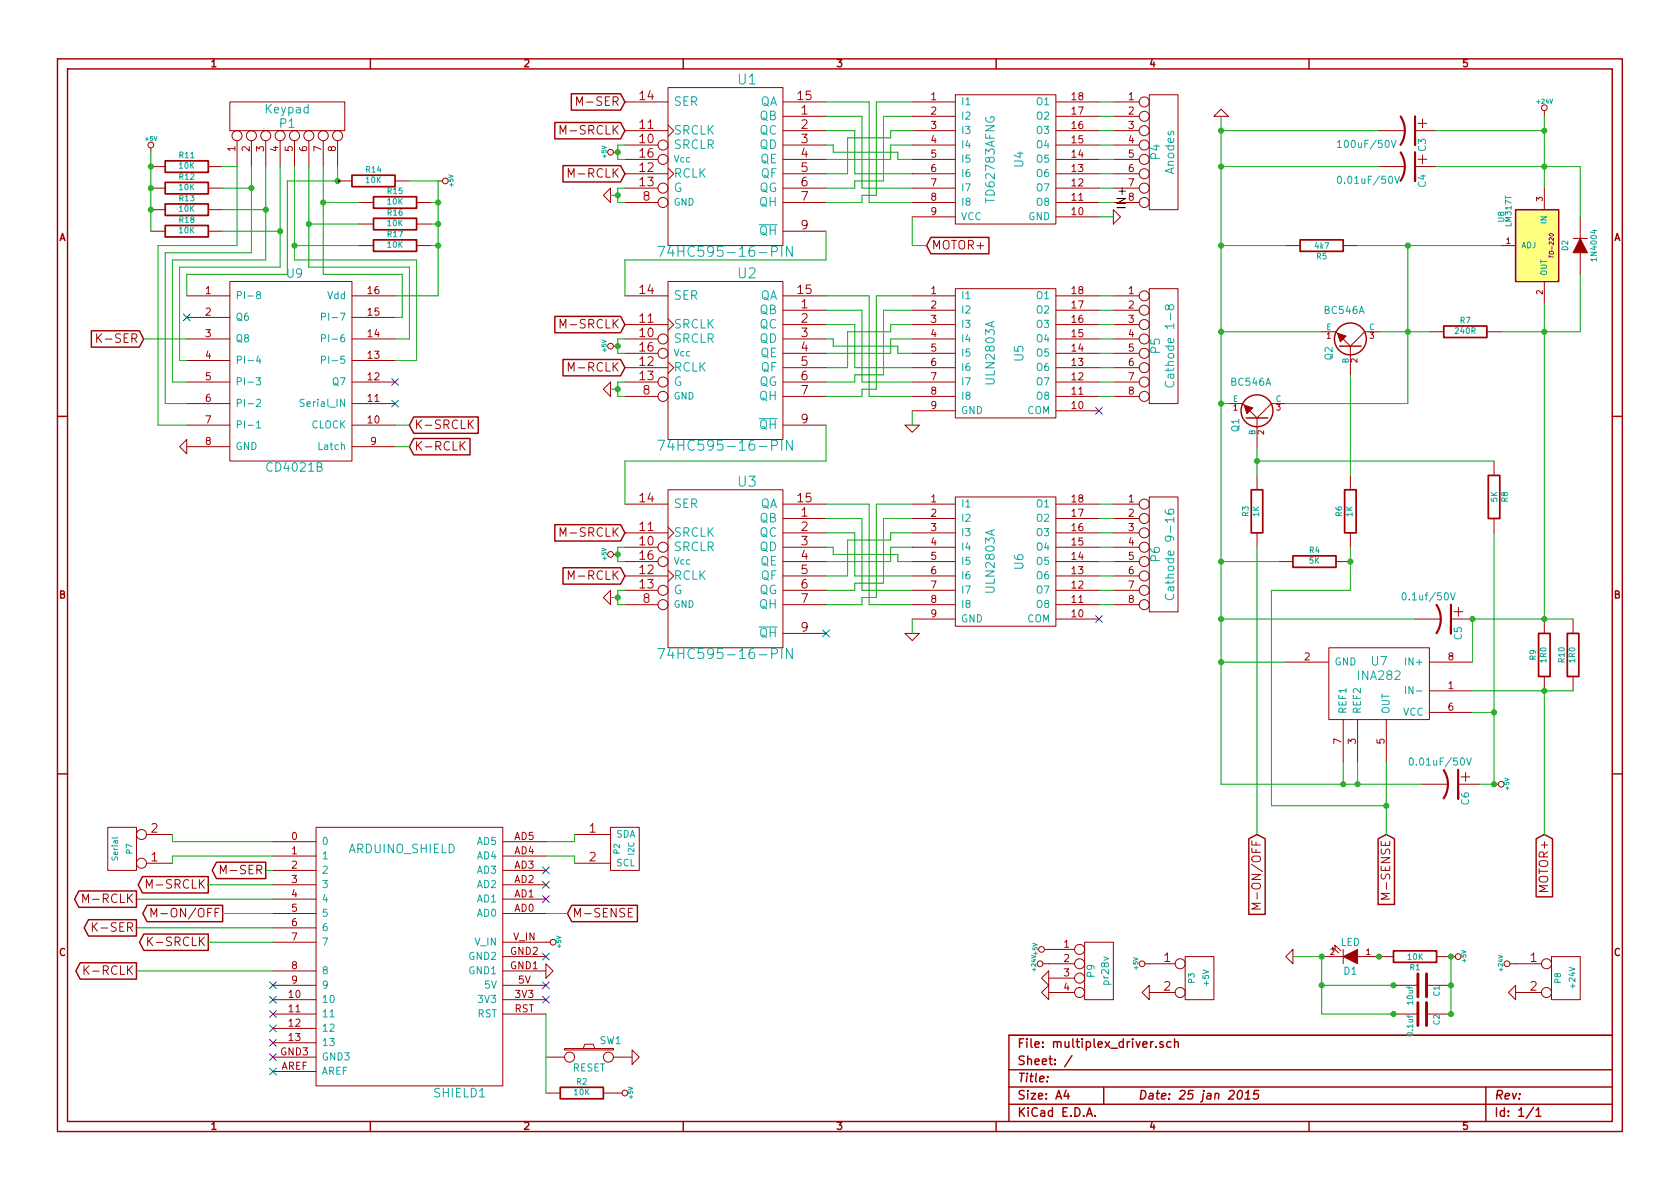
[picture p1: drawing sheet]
EESchema Schematic File Version 2
LIBS:power
LIBS:device
LIBS:transistors
LIBS:conn
LIBS:linear
LIBS:regul
LIBS:74xx
LIBS:cmos4000
LIBS:adc-dac
LIBS:memory
LIBS:xilinx
LIBS:special
LIBS:microcontrollers
LIBS:dsp
LIBS:microchip
LIBS:analog_switches
LIBS:motorola
LIBS:texas
LIBS:intel
LIBS:audio
LIBS:interface
LIBS:digital-audio
LIBS:philips
LIBS:display
LIBS:cypress
LIBS:siliconi
LIBS:opto
LIBS:atmel
LIBS:contrib
LIBS:valves
LIBS:multiplex_driver
LIBS:hd44780_backpack
LIBS:arduino_shieldsNCL
LIBS:shiftin
LIBS:multiplex_driver-cache
EELAYER 27 0
EELAYER END
$Descr A4 11693 8268
encoding utf-8
Sheet 1 1
Title ""
Date "25 jan 2015"
Rev ""
Comp ""
Comment1 ""
Comment2 ""
Comment3 ""
Comment4 ""
$EndDescr
$Comp
L TD62783AFNG U4
U 1 1
P 7000 1100
F 0 "U4" V 7100 1100 60  0000 C CNN
F 1 "TD62783AFNG" V 6900 1100 60  0000 C CNN
F 2 "~" H 7000 1000 60  0000 C CNN
F 3 "~" H 7000 1000 60  0000 C CNN
	1    7000 1100
	1    0    0    -1  
$EndComp
$Comp
L ULN2803A U5
U 1 1
P 7000 2450
F 0 "U5" V 7100 2450 60  0000 C CNN
F 1 "ULN2803A" V 6900 2450 60  0000 C CNN
F 2 "" H 7000 2350 60  0000 C CNN
F 3 "" H 7000 2350 60  0000 C CNN
	1    7000 2450
	1    0    0    -1  
$EndComp
NoConn ~ 7650 2850
$Comp
L GND #PWR14
U 1 1
P 6350 2950
F 0 "#PWR14" H 6350 2950 30  0001 C CNN
F 1 "GND" H 6350 2880 30  0001 C CNN
F 2 "" H 6350 2950 60  0000 C CNN
F 3 "" H 6350 2950 60  0000 C CNN
	1    6350 2950
	1    0    0    -1  
$EndComp
$Comp
L 74HC595-16-PIN U1
U 1 1
P 5050 1150
F 0 "U1" H 5200 1750 70  0000 C CNN
F 1 "74HC595-16-PIN" H 5050 550 70  0000 C CNN
F 2 "~" H 5050 1150 60  0000 C CNN
F 3 "~" H 5050 1150 60  0000 C CNN
	1    5050 1150
	1    0    0    -1  
$EndComp
$Comp
L 74HC595-16-PIN U2
U 1 1
P 5050 2500
F 0 "U2" H 5200 3100 70  0000 C CNN
F 1 "74HC595-16-PIN" H 5050 1900 70  0000 C CNN
F 2 "~" H 5050 2500 60  0000 C CNN
F 3 "~" H 5050 2500 60  0000 C CNN
	1    5050 2500
	1    0    0    -1  
$EndComp
$Comp
L +5V #PWR9
U 1 1
P 4300 1050
F 0 "#PWR9" H 4300 1140 20  0001 C CNN
F 1 "+5V" H 4300 1140 30  0000 C CNN
F 2 "" H 4300 1050 60  0000 C CNN
F 3 "" H 4300 1050 60  0000 C CNN
	1    4300 1050
	0    -1   -1   0   
$EndComp
$Comp
L GND #PWR6
U 1 1
P 4250 1350
F 0 "#PWR6" H 4250 1350 30  0001 C CNN
F 1 "GND" H 4250 1280 30  0001 C CNN
F 2 "" H 4250 1350 60  0000 C CNN
F 3 "" H 4250 1350 60  0000 C CNN
	1    4250 1350
	0    1    1    0   
$EndComp
$Comp
L GND #PWR20
U 1 1
P 7750 1500
F 0 "#PWR20" H 7750 1500 30  0001 C CNN
F 1 "GND" H 7750 1430 30  0001 C CNN
F 2 "" H 7750 1500 60  0000 C CNN
F 3 "" H 7750 1500 60  0000 C CNN
	1    7750 1500
	0    -1   -1   0   
$EndComp
$Comp
L GND #PWR13
U 1 1
P 4400 7350
F 0 "#PWR13" H 4400 7350 30  0001 C CNN
F 1 "GND" H 4400 7280 30  0001 C CNN
F 2 "" H 4400 7350 60  0000 C CNN
F 3 "" H 4400 7350 60  0000 C CNN
	1    4400 7350
	0    -1   -1   0   
$EndComp
$Comp
L +5V #PWR12
U 1 1
P 4300 7600
F 0 "#PWR12" H 4300 7690 20  0001 C CNN
F 1 "+5V" H 4300 7690 30  0000 C CNN
F 2 "" H 4300 7600 60  0000 C CNN
F 3 "" H 4300 7600 60  0000 C CNN
	1    4300 7600
	0    1    1    0   
$EndComp
$Comp
L R R2
U 1 1
P 4050 7600
F 0 "R2" V 4130 7600 40  0000 C CNN
F 1 "10K" V 4057 7601 40  0000 C CNN
F 2 "~" V 3980 7600 30  0000 C CNN
F 3 "~" H 4050 7600 30  0000 C CNN
	1    4050 7600
	0    -1   -1   0   
$EndComp
$Comp
L SW_PUSH SW1
U 1 1
P 4100 7350
F 0 "SW1" H 4250 7460 50  0000 C CNN
F 1 "RESET" H 4100 7270 50  0000 C CNN
F 2 "~" H 4100 7350 60  0000 C CNN
F 3 "~" H 4100 7350 60  0000 C CNN
	1    4100 7350
	1    0    0    -1  
$EndComp
$Comp
L C C1
U 1 1
P 9900 6850
F 0 "C1" H 9900 6950 40  0000 L CNN
F 1 "10uf" H 9906 6765 40  0000 L CNN
F 2 "~" H 9938 6700 30  0000 C CNN
F 3 "~" H 9900 6850 60  0000 C CNN
	1    9900 6850
	0    1    1    0   
$EndComp
$Comp
L C C2
U 1 1
P 9900 7050
F 0 "C2" H 9900 7150 40  0000 L CNN
F 1 "0.1uf" H 9906 6965 40  0000 L CNN
F 2 "~" H 9938 6900 30  0000 C CNN
F 3 "~" H 9900 7050 60  0000 C CNN
	1    9900 7050
	0    1    1    0   
$EndComp
$Comp
L R R1
U 1 1
P 9850 6650
F 0 "R1" V 9930 6650 40  0000 C CNN
F 1 "10K" V 9857 6651 40  0000 C CNN
F 2 "~" V 9780 6650 30  0000 C CNN
F 3 "~" H 9850 6650 30  0000 C CNN
	1    9850 6650
	0    1    1    0   
$EndComp
$Comp
L LED D1
U 1 1
P 9400 6650
F 0 "D1" H 9400 6750 50  0000 C CNN
F 1 "LED" H 9400 6550 50  0000 C CNN
F 2 "~" H 9400 6650 60  0000 C CNN
F 3 "~" H 9400 6650 60  0000 C CNN
	1    9400 6650
	-1   0    0    1   
$EndComp
$Comp
L +5V #PWR25
U 1 1
P 10100 6650
F 0 "#PWR25" H 10100 6740 20  0001 C CNN
F 1 "+5V" H 10100 6740 30  0000 C CNN
F 2 "" H 10100 6650 60  0000 C CNN
F 3 "" H 10100 6650 60  0000 C CNN
	1    10100 6650
	0    1    1    0   
$EndComp
$Comp
L GND #PWR24
U 1 1
P 9000 6650
F 0 "#PWR24" H 9000 6650 30  0001 C CNN
F 1 "GND" H 9000 6580 30  0001 C CNN
F 2 "" H 9000 6650 60  0000 C CNN
F 3 "" H 9000 6650 60  0000 C CNN
	1    9000 6650
	0    1    1    0   
$EndComp
$Comp
L I2C P2
U 1 1
P 4350 5900
F 0 "P2" V 4300 5900 40  0000 C CNN
F 1 "I2C" V 4400 5900 40  0000 C CNN
F 2 "~" H 4350 5900 60  0000 C CNN
F 3 "~" H 4350 5900 60  0000 C CNN
	1    4350 5900
	1    0    0    -1  
$EndComp
$Comp
L 74HC595-16-PIN U3
U 1 1
P 5050 3950
F 0 "U3" H 5200 4550 70  0000 C CNN
F 1 "74HC595-16-PIN" H 5050 3350 70  0000 C CNN
F 2 "~" H 5050 3950 60  0000 C CNN
F 3 "~" H 5050 3950 60  0000 C CNN
	1    5050 3950
	1    0    0    -1  
$EndComp
NoConn ~ 5750 4400
$Comp
L ULN2803A U6
U 1 1
P 7000 3900
F 0 "U6" V 7100 3900 60  0000 C CNN
F 1 "ULN2803A" V 6900 3900 60  0000 C CNN
F 2 "" H 7000 3800 60  0000 C CNN
F 3 "" H 7000 3800 60  0000 C CNN
	1    7000 3900
	1    0    0    -1  
$EndComp
NoConn ~ 7650 4300
$Comp
L GND #PWR15
U 1 1
P 6350 4400
F 0 "#PWR15" H 6350 4400 30  0001 C CNN
F 1 "GND" H 6350 4330 30  0001 C CNN
F 2 "" H 6350 4400 60  0000 C CNN
F 3 "" H 6350 4400 60  0000 C CNN
	1    6350 4400
	1    0    0    -1  
$EndComp
$Comp
L LM317T U8
U 1 1
P 10700 1700
F 0 "U8" H 10500 1450 40  0000 C CNN
F 1 "LM317T" H 10350 1500 40  0000 L CNN
F 2 "TO-220" H 10700 1800 30  0000 C CIN
F 3 "~" H 10700 1700 60  0000 C CNN
	1    10700 1700
	0    1    1    0   
$EndComp
$Comp
L DIODE D2
U 1 1
P 11000 1700
F 0 "D2" H 11000 1800 40  0000 C CNN
F 1 "1N4004" H 11000 1600 40  0000 C CNN
F 2 "~" H 11000 1700 60  0000 C CNN
F 3 "~" H 11000 1700 60  0000 C CNN
	1    11000 1700
	0    -1   -1   0   
$EndComp
$Comp
L CP1 C3
U 1 1
P 9800 900
F 0 "C3" H 9850 1000 50  0000 L CNN
F 1 "100uF/50V" V 9900 400 50  0000 L CNN
F 2 "~" H 9800 900 60  0000 C CNN
F 3 "~" H 9800 900 60  0000 C CNN
	1    9800 900 
	0    1    1    0   
$EndComp
$Comp
L CP1 C4
U 1 1
P 9800 1150
F 0 "C4" H 9850 1250 50  0000 L CNN
F 1 "0.01uF/50V" V 9900 650 50  0000 L CNN
F 2 "~" H 9800 1150 60  0000 C CNN
F 3 "~" H 9800 1150 60  0000 C CNN
	1    9800 1150
	0    1    1    0   
$EndComp
$Comp
L R R5
U 1 1
P 9200 1700
F 0 "R5" V 9280 1700 40  0000 C CNN
F 1 "4k7" V 9207 1701 40  0000 C CNN
F 2 "~" V 9130 1700 30  0000 C CNN
F 3 "~" H 9200 1700 30  0000 C CNN
	1    9200 1700
	0    1    1    0   
$EndComp
$Comp
L R R10
U 1 1
P 10950 4550
F 0 "R10" V 11030 4550 40  0000 C CNN
F 1 "1R0" V 10957 4551 40  0000 C CNN
F 2 "~" V 10880 4550 30  0000 C CNN
F 3 "~" H 10950 4550 30  0000 C CNN
	1    10950 4550
	-1   0    0    1   
$EndComp
$Comp
L R R9
U 1 1
P 10750 4550
F 0 "R9" V 10830 4550 40  0000 C CNN
F 1 "1R0" V 10757 4551 40  0000 C CNN
F 2 "~" V 10680 4550 30  0000 C CNN
F 3 "~" H 10750 4550 30  0000 C CNN
	1    10750 4550
	-1   0    0    1   
$EndComp
Text Label 7850 1450 1    60   ~ 0
IN+
$Comp
L R R7
U 1 1
P 10200 2300
F 0 "R7" V 10280 2300 40  0000 C CNN
F 1 "240R" V 10207 2301 40  0000 C CNN
F 2 "~" V 10130 2300 30  0000 C CNN
F 3 "~" H 10200 2300 30  0000 C CNN
	1    10200 2300
	0    -1   -1   0   
$EndComp
$Comp
L CP1 C5
U 1 1
P 10050 4300
F 0 "C5" H 10100 4400 50  0000 L CNN
F 1 "0.1uf/50V" V 9900 4000 50  0000 L CNN
F 2 "~" H 10050 4300 60  0000 C CNN
F 3 "~" H 10050 4300 60  0000 C CNN
	1    10050 4300
	0    1    1    0   
$EndComp
$Comp
L INA282 U7
U 1 1
P 9600 4750
F 0 "U7" V 9450 4750 60  0000 C CNN
F 1 "INA282" V 9550 4750 60  0000 C CNN
F 2 "" H 9600 4750 60  0000 C CNN
F 3 "" H 9600 4750 60  0000 C CNN
	1    9600 4750
	0    1    1    0   
$EndComp
$Comp
L CP1 C6
U 1 1
P 10100 5450
F 0 "C6" H 10150 5550 50  0000 L CNN
F 1 "0.01uF/50V" V 9950 5150 50  0000 L CNN
F 2 "~" H 10100 5450 60  0000 C CNN
F 3 "~" H 10100 5450 60  0000 C CNN
	1    10100 5450
	0    1    1    0   
$EndComp
$Comp
L NPN Q2
U 1 1
P 9400 2400
F 0 "Q2" H 9400 2250 50  0000 R CNN
F 1 "BC546A" V 9650 2500 50  0000 R CNN
F 2 "~" H 9400 2400 60  0000 C CNN
F 3 "~" H 9400 2400 60  0000 C CNN
	1    9400 2400
	0    1    -1   0   
$EndComp
$Comp
L R R4
U 1 1
P 9150 3900
F 0 "R4" V 9230 3900 40  0000 C CNN
F 1 "5K" V 9157 3901 40  0000 C CNN
F 2 "~" V 9080 3900 30  0000 C CNN
F 3 "~" H 9150 3900 30  0000 C CNN
	1    9150 3900
	0    -1   -1   0   
$EndComp
$Comp
L R R6
U 1 1
P 9400 3550
F 0 "R6" V 9480 3550 40  0000 C CNN
F 1 "1K" V 9407 3551 40  0000 C CNN
F 2 "~" V 9330 3550 30  0000 C CNN
F 3 "~" H 9400 3550 30  0000 C CNN
	1    9400 3550
	-1   0    0    1   
$EndComp
$Comp
L +24V #PWR29
U 1 1
P 10750 800
F 0 "#PWR29" H 10750 750 20  0001 C CNN
F 1 "+24V" H 10750 900 30  0000 C CNN
F 2 "" H 10750 800 60  0000 C CNN
F 3 "" H 10750 800 60  0000 C CNN
	1    10750 800 
	1    0    0    -1  
$EndComp
$Comp
L GND #PWR23
U 1 1
P 8500 800
F 0 "#PWR23" H 8500 800 30  0001 C CNN
F 1 "GND" H 8500 730 30  0001 C CNN
F 2 "" H 8500 800 60  0000 C CNN
F 3 "" H 8500 800 60  0000 C CNN
	1    8500 800 
	-1   0    0    1   
$EndComp
$Comp
L NPN Q1
U 1 1
P 8750 2900
F 0 "Q1" H 8750 2750 50  0000 R CNN
F 1 "BC546A" V 9000 3000 50  0000 R CNN
F 2 "~" H 8750 2900 60  0000 C CNN
F 3 "~" H 8750 2900 60  0000 C CNN
	1    8750 2900
	0    1    -1   0   
$EndComp
$Comp
L R R3
U 1 1
P 8750 3550
F 0 "R3" V 8830 3550 40  0000 C CNN
F 1 "1K" V 8757 3551 40  0000 C CNN
F 2 "~" V 8680 3550 30  0000 C CNN
F 3 "~" H 8750 3550 30  0000 C CNN
	1    8750 3550
	-1   0    0    1   
$EndComp
$Comp
L R R8
U 1 1
P 10400 3450
F 0 "R8" V 10480 3450 40  0000 C CNN
F 1 "5K" V 10407 3451 40  0000 C CNN
F 2 "~" V 10330 3450 30  0000 C CNN
F 3 "~" H 10400 3450 30  0000 C CNN
	1    10400 3450
	1    0    0    -1  
$EndComp
$Comp
L +5V #PWR26
U 1 1
P 10400 5450
F 0 "#PWR26" H 10400 5540 20  0001 C CNN
F 1 "+5V" H 10400 5540 30  0000 C CNN
F 2 "" H 10400 5450 60  0000 C CNN
F 3 "" H 10400 5450 60  0000 C CNN
	1    10400 5450
	0    1    1    0   
$EndComp
Text GLabel 8750 5800 3    60   Input ~ 0
M-ON/OFF
Text GLabel 9650 5800 3    60   Input ~ 0
M-SENSE
Text GLabel 10750 5800 3    60   Input ~ 0
MOTOR+
Text GLabel 6450 1700 2    60   Input ~ 0
MOTOR+
$Comp
L CONN_2 P7
U 1 1
P 850 5900
F 0 "P7" V 800 5900 40  0000 C CNN
F 1 "Serial" V 900 5900 40  0000 C CNN
F 2 "" H 850 5900 60  0000 C CNN
F 3 "" H 850 5900 60  0000 C CNN
	1    850  5900
	-1   0    0    1   
$EndComp
$Comp
L CONN_8 P4
U 1 1
P 8100 1050
F 0 "P4" V 8050 1050 60  0000 C CNN
F 1 "Anodes" V 8150 1050 60  0000 C CNN
F 2 "" H 8100 1050 60  0000 C CNN
F 3 "" H 8100 1050 60  0000 C CNN
	1    8100 1050
	1    0    0    -1  
$EndComp
$Comp
L CONN_8 P5
U 1 1
P 8100 2400
F 0 "P5" V 8050 2400 60  0000 C CNN
F 1 "Cathode 1-8" V 8150 2400 60  0000 C CNN
F 2 "" H 8100 2400 60  0000 C CNN
F 3 "" H 8100 2400 60  0000 C CNN
	1    8100 2400
	1    0    0    -1  
$EndComp
$Comp
L CONN_8 P6
U 1 1
P 8100 3850
F 0 "P6" V 8050 3850 60  0000 C CNN
F 1 "Cathode 9-16" V 8150 3850 60  0000 C CNN
F 2 "" H 8100 3850 60  0000 C CNN
F 3 "" H 8100 3850 60  0000 C CNN
	1    8100 3850
	1    0    0    -1  
$EndComp
$Comp
L ARDUINO_SHIELD SHIELD1
U 1 1
P 2850 6650
F 0 "SHIELD1" H 2500 7600 60  0000 C CNN
F 1 "ARDUINO_SHIELD" H 2900 5900 60  0000 C CNN
F 2 "" H 2850 6650 60  0000 C CNN
F 3 "" H 2850 6650 60  0000 C CNN
	1    2850 6650
	-1   0    0    1   
$EndComp
$Comp
L +5V #PWR4
U 1 1
P 3800 6550
F 0 "#PWR4" H 3800 6640 20  0001 C CNN
F 1 "+5V" H 3800 6640 30  0000 C CNN
F 2 "" H 3800 6550 60  0000 C CNN
F 3 "" H 3800 6550 60  0000 C CNN
	1    3800 6550
	0    1    1    0   
$EndComp
$Comp
L GND #PWR5
U 1 1
P 3800 6750
F 0 "#PWR5" H 3800 6750 30  0001 C CNN
F 1 "GND" H 3800 6680 30  0001 C CNN
F 2 "" H 3800 6750 60  0000 C CNN
F 3 "" H 3800 6750 60  0000 C CNN
	1    3800 6750
	0    -1   -1   0   
$EndComp
Text GLabel 3950 6350 2    60   Input ~ 0
M-SENSE
Text GLabel 1550 6350 0    60   Output ~ 0
M-ON/OFF
$Comp
L +24V #PWR27
U 1 1
P 10550 6700
F 0 "#PWR27" H 10550 6650 20  0001 C CNN
F 1 "+24V" H 10550 6800 30  0000 C CNN
F 2 "" H 10550 6700 60  0000 C CNN
F 3 "" H 10550 6700 60  0000 C CNN
	1    10550 6700
	0    -1   -1   0   
$EndComp
$Comp
L CONN_2 P8
U 1 1
P 10900 6800
F 0 "P8" V 10850 6800 40  0000 C CNN
F 1 "+24V" V 10950 6800 40  0000 C CNN
F 2 "" H 10900 6800 60  0000 C CNN
F 3 "" H 10900 6800 60  0000 C CNN
	1    10900 6800
	1    0    0    -1  
$EndComp
$Comp
L GND #PWR28
U 1 1
P 10550 6900
F 0 "#PWR28" H 10550 6900 30  0001 C CNN
F 1 "GND" H 10550 6830 30  0001 C CNN
F 2 "" H 10550 6900 60  0000 C CNN
F 3 "" H 10550 6900 60  0000 C CNN
	1    10550 6900
	0    1    1    0   
$EndComp
Wire Wire Line
	6350 2950 6350 2850
Wire Wire Line
	4300 1000 4350 1000
Wire Wire Line
	4300 1100 4350 1100
Wire Wire Line
	4300 1300 4350 1300
Wire Wire Line
	4300 1400 4350 1400
Wire Wire Line
	5750 1600 5750 1800
Wire Wire Line
	5750 1800 4350 1800
Wire Wire Line
	4350 1800 4350 2050
Wire Wire Line
	10100 6650 10100 7050
Wire Wire Line
	9000 6650 9200 6650
Wire Wire Line
	9200 6650 9200 7050
Wire Wire Line
	9200 6850 9700 6850
Wire Wire Line
	9200 7050 9700 7050
Connection ~ 9200 6850
Connection ~ 10100 6850
Connection ~ 10100 6650
Connection ~ 9200 6650
Connection ~ 9700 6850
Connection ~ 9600 6650
Connection ~ 9700 7050
Connection ~ 10100 7050
Wire Wire Line
	5750 2950 5750 3200
Wire Wire Line
	5750 3200 4350 3200
Wire Wire Line
	4350 3200 4350 3500
Wire Wire Line
	4300 1300 4300 1400
Wire Wire Line
	4300 1000 4300 1100
Wire Wire Line
	6350 4400 6350 4300
Wire Wire Line
	7750 1500 7650 1500
Wire Wire Line
	10750 800  10750 1300
Wire Wire Line
	10000 900  10750 900 
Connection ~ 10750 900 
Wire Wire Line
	10000 1150 11000 1150
Connection ~ 10750 1150
Wire Wire Line
	11000 1150 11000 1500
Wire Wire Line
	9450 1700 10450 1700
Wire Wire Line
	10750 2100 10750 4300
Wire Wire Line
	10450 2300 11000 2300
Wire Wire Line
	9600 2300 9950 2300
Wire Wire Line
	9800 1700 9800 2800
Connection ~ 9800 1700
Wire Wire Line
	11000 2300 11000 1900
Connection ~ 10750 2300
Connection ~ 9800 2300
Wire Wire Line
	8500 800  8500 5450
Wire Wire Line
	8500 2300 9200 2300
Wire Wire Line
	8950 1700 8500 1700
Connection ~ 8500 1700
Wire Wire Line
	9600 1150 8500 1150
Connection ~ 8500 1150
Wire Wire Line
	9600 900  8500 900 
Connection ~ 8500 900 
Wire Wire Line
	9800 2800 8950 2800
Wire Wire Line
	8500 2800 8550 2800
Connection ~ 8500 2300
Wire Wire Line
	8750 3100 8750 3300
Connection ~ 8500 2800
Wire Wire Line
	10250 4800 10950 4800
Connection ~ 10750 4800
Wire Wire Line
	8500 4600 8950 4600
Wire Wire Line
	10400 3700 10400 5450
Wire Wire Line
	10400 4950 10250 4950
Wire Wire Line
	8500 5450 9900 5450
Wire Wire Line
	9450 5450 9450 5300
Wire Wire Line
	9350 5450 9350 5300
Connection ~ 9450 5450
Wire Wire Line
	10400 5450 10300 5450
Connection ~ 10400 4950
Connection ~ 8500 4600
Connection ~ 10400 5450
Connection ~ 9350 5450
Wire Wire Line
	8750 3800 8750 5800
Wire Wire Line
	9650 5300 9650 5800
Wire Wire Line
	10750 4800 10750 5800
Wire Wire Line
	10250 4300 10950 4300
Connection ~ 10750 4300
Wire Wire Line
	10250 4600 10250 4300
Connection ~ 10250 4300
Wire Wire Line
	8500 4300 9850 4300
Connection ~ 8500 4300
Wire Wire Line
	10400 3200 8750 3200
Connection ~ 8750 3200
Wire Wire Line
	9400 3300 9400 2600
Wire Wire Line
	9650 5600 8850 5600
Wire Wire Line
	8850 5600 8850 4100
Wire Wire Line
	8850 4100 9400 4100
Wire Wire Line
	9400 4100 9400 3800
Connection ~ 9650 5600
Connection ~ 9400 3900
Wire Wire Line
	8900 3900 8500 3900
Connection ~ 8500 3900
Wire Wire Line
	7650 700  7750 700 
Wire Wire Line
	7750 800  7650 800 
Wire Wire Line
	7650 900  7750 900 
Wire Wire Line
	7750 1000 7650 1000
Wire Wire Line
	7650 1100 7750 1100
Wire Wire Line
	7750 1200 7650 1200
Wire Wire Line
	7650 1300 7750 1300
Wire Wire Line
	7750 1400 7650 1400
Wire Wire Line
	7750 2050 7650 2050
Wire Wire Line
	7650 2150 7750 2150
Wire Wire Line
	7750 2250 7650 2250
Wire Wire Line
	7650 2350 7750 2350
Wire Wire Line
	7750 2450 7650 2450
Wire Wire Line
	7650 2550 7750 2550
Wire Wire Line
	7750 2650 7650 2650
Wire Wire Line
	7650 2750 7750 2750
Wire Wire Line
	7750 3500 7650 3500
Wire Wire Line
	7750 3600 7650 3600
Wire Wire Line
	7650 3700 7750 3700
Wire Wire Line
	7750 3800 7650 3800
Wire Wire Line
	7650 3900 7750 3900
Wire Wire Line
	7750 4000 7650 4000
Wire Wire Line
	7650 4100 7750 4100
Wire Wire Line
	7750 4200 7650 4200
Wire Wire Line
	6350 1500 6350 1700
Wire Wire Line
	6350 1700 6450 1700
Wire Wire Line
	5750 700  6050 700 
Wire Wire Line
	6050 700  6050 1400
Wire Wire Line
	6050 1400 6350 1400
Wire Wire Line
	5750 800  6000 800 
Wire Wire Line
	6000 800  6000 1300
Wire Wire Line
	6000 1300 6350 1300
Wire Wire Line
	5750 900  5950 900 
Wire Wire Line
	5950 900  5950 1200
Wire Wire Line
	5950 1200 6350 1200
Wire Wire Line
	5750 1400 6000 1400
Wire Wire Line
	6000 1400 6000 1350
Wire Wire Line
	6000 1350 6100 1350
Wire Wire Line
	6100 1350 6100 700 
Wire Wire Line
	6100 700  6350 700 
Wire Wire Line
	5750 1300 5950 1300
Wire Wire Line
	5950 1300 5950 1250
Wire Wire Line
	5950 1250 6150 1250
Wire Wire Line
	6150 1250 6150 800 
Wire Wire Line
	6150 800  6350 800 
Wire Wire Line
	5750 1200 5900 1200
Wire Wire Line
	5900 1200 5900 950 
Wire Wire Line
	5900 950  6200 950 
Wire Wire Line
	6200 950  6200 900 
Wire Wire Line
	6200 900  6350 900 
Wire Wire Line
	5750 1100 6200 1100
Wire Wire Line
	6200 1100 6200 1000
Wire Wire Line
	6200 1000 6350 1000
Wire Wire Line
	5750 1000 5800 1000
Wire Wire Line
	5800 1000 5800 1050
Wire Wire Line
	5800 1050 6250 1050
Wire Wire Line
	6250 1050 6250 1100
Wire Wire Line
	6250 1100 6350 1100
Wire Wire Line
	5750 2050 6050 2050
Wire Wire Line
	6050 2050 6050 2750
Wire Wire Line
	6050 2750 6350 2750
Wire Wire Line
	5750 2150 6000 2150
Wire Wire Line
	6000 2150 6000 2650
Wire Wire Line
	6000 2650 6350 2650
Wire Wire Line
	5750 2250 5950 2250
Wire Wire Line
	5950 2250 5950 2550
Wire Wire Line
	5950 2550 6350 2550
Wire Wire Line
	5750 2750 6000 2750
Wire Wire Line
	6000 2750 6000 2700
Wire Wire Line
	6000 2700 6100 2700
Wire Wire Line
	6100 2700 6100 2050
Wire Wire Line
	6100 2050 6350 2050
Wire Wire Line
	5750 2650 5950 2650
Wire Wire Line
	5950 2650 5950 2600
Wire Wire Line
	5950 2600 6150 2600
Wire Wire Line
	6150 2600 6150 2150
Wire Wire Line
	6150 2150 6350 2150
Wire Wire Line
	5750 2550 5900 2550
Wire Wire Line
	5900 2550 5900 2300
Wire Wire Line
	5900 2300 6200 2300
Wire Wire Line
	6200 2300 6200 2250
Wire Wire Line
	6200 2250 6350 2250
Wire Wire Line
	5750 2450 6200 2450
Wire Wire Line
	6200 2450 6200 2350
Wire Wire Line
	6200 2350 6350 2350
Wire Wire Line
	5750 2350 5800 2350
Wire Wire Line
	5800 2350 5800 2400
Wire Wire Line
	5800 2400 6250 2400
Wire Wire Line
	6250 2400 6250 2450
Wire Wire Line
	6250 2450 6350 2450
Wire Wire Line
	5750 3500 6050 3500
Wire Wire Line
	6050 3500 6050 4200
Wire Wire Line
	6050 4200 6350 4200
Wire Wire Line
	5750 3600 6000 3600
Wire Wire Line
	6000 3600 6000 4100
Wire Wire Line
	6000 4100 6350 4100
Wire Wire Line
	5750 3700 5950 3700
Wire Wire Line
	5950 3700 5950 4000
Wire Wire Line
	5950 4000 6350 4000
Wire Wire Line
	5750 4200 6000 4200
Wire Wire Line
	6000 4200 6000 4150
Wire Wire Line
	6000 4150 6100 4150
Wire Wire Line
	6100 4150 6100 3500
Wire Wire Line
	6100 3500 6350 3500
Wire Wire Line
	5750 4100 5950 4100
Wire Wire Line
	5950 4100 5950 4050
Wire Wire Line
	5950 4050 6150 4050
Wire Wire Line
	6150 4050 6150 3600
Wire Wire Line
	6150 3600 6350 3600
Wire Wire Line
	5750 4000 5900 4000
Wire Wire Line
	5900 4000 5900 3750
Wire Wire Line
	5900 3750 6200 3750
Wire Wire Line
	6200 3750 6200 3700
Wire Wire Line
	6200 3700 6350 3700
Wire Wire Line
	5750 3900 6200 3900
Wire Wire Line
	6200 3900 6200 3800
Wire Wire Line
	6200 3800 6350 3800
Wire Wire Line
	5750 3800 5800 3800
Wire Wire Line
	5800 3800 5800 3850
Wire Wire Line
	5800 3850 6250 3850
Wire Wire Line
	6250 3850 6250 3900
Wire Wire Line
	6250 3900 6350 3900
Wire Wire Line
	3800 7600 3800 7050
Wire Wire Line
	3950 6350 3800 6350
Text GLabel 1850 6050 0    60   Output ~ 0
M-SER
Text GLabel 1450 6150 0    60   Output ~ 0
M-SRCLK
Wire Wire Line
	1900 6350 1550 6350
Text GLabel 950  6250 0    60   Output ~ 0
M-RCLK
Wire Wire Line
	950  6250 1900 6250
Wire Wire Line
	1450 6150 1900 6150
Wire Wire Line
	1900 6050 1850 6050
Wire Wire Line
	1900 5850 1200 5850
Wire Wire Line
	1200 5850 1200 5800
Wire Wire Line
	1200 6000 1200 5950
Wire Wire Line
	1200 5950 1900 5950
Wire Wire Line
	3800 5850 4000 5850
Wire Wire Line
	4000 5850 4000 5800
Wire Wire Line
	4000 6000 4000 5950
Wire Wire Line
	4000 5950 3800 5950
Text GLabel 4350 700  0    60   Input ~ 0
M-SER
Text GLabel 4350 900  0    60   Input ~ 0
M-SRCLK
Text GLabel 4350 1200 0    60   Input ~ 0
M-RCLK
Wire Wire Line
	4250 1350 4300 1350
Connection ~ 4300 1350
Connection ~ 4300 1050
$Comp
L +5V #PWR10
U 1 1
P 4300 2400
F 0 "#PWR10" H 4300 2490 20  0001 C CNN
F 1 "+5V" H 4300 2490 30  0000 C CNN
F 2 "" H 4300 2400 60  0000 C CNN
F 3 "" H 4300 2400 60  0000 C CNN
	1    4300 2400
	0    -1   -1   0   
$EndComp
$Comp
L GND #PWR7
U 1 1
P 4250 2700
F 0 "#PWR7" H 4250 2700 30  0001 C CNN
F 1 "GND" H 4250 2630 30  0001 C CNN
F 2 "" H 4250 2700 60  0000 C CNN
F 3 "" H 4250 2700 60  0000 C CNN
	1    4250 2700
	0    1    1    0   
$EndComp
Wire Wire Line
	4300 2350 4350 2350
Wire Wire Line
	4300 2450 4350 2450
Wire Wire Line
	4300 2650 4350 2650
Wire Wire Line
	4300 2750 4350 2750
Wire Wire Line
	4300 2650 4300 2750
Wire Wire Line
	4300 2350 4300 2450
Text GLabel 4350 2250 0    60   Input ~ 0
M-SRCLK
Text GLabel 4350 2550 0    60   Input ~ 0
M-RCLK
Wire Wire Line
	4250 2700 4300 2700
Connection ~ 4300 2700
Connection ~ 4300 2400
$Comp
L +5V #PWR11
U 1 1
P 4300 3850
F 0 "#PWR11" H 4300 3940 20  0001 C CNN
F 1 "+5V" H 4300 3940 30  0000 C CNN
F 2 "" H 4300 3850 60  0000 C CNN
F 3 "" H 4300 3850 60  0000 C CNN
	1    4300 3850
	0    -1   -1   0   
$EndComp
$Comp
L GND #PWR8
U 1 1
P 4250 4150
F 0 "#PWR8" H 4250 4150 30  0001 C CNN
F 1 "GND" H 4250 4080 30  0001 C CNN
F 2 "" H 4250 4150 60  0000 C CNN
F 3 "" H 4250 4150 60  0000 C CNN
	1    4250 4150
	0    1    1    0   
$EndComp
Wire Wire Line
	4300 3800 4350 3800
Wire Wire Line
	4300 3900 4350 3900
Wire Wire Line
	4300 4100 4350 4100
Wire Wire Line
	4300 4200 4350 4200
Wire Wire Line
	4300 4100 4300 4200
Wire Wire Line
	4300 3800 4300 3900
Text GLabel 4350 3700 0    60   Input ~ 0
M-SRCLK
Text GLabel 4350 4000 0    60   Input ~ 0
M-RCLK
Wire Wire Line
	4250 4150 4300 4150
Connection ~ 4300 4150
Connection ~ 4300 3850
Text GLabel 950  6450 0    60   Output ~ 0
K-SER
Text GLabel 1450 6550 0    60   Output ~ 0
K-SRCLK
Text GLabel 950  6750 0    60   Output ~ 0
K-RCLK
Wire Wire Line
	950  6450 1900 6450
Wire Wire Line
	1900 6550 1450 6550
Wire Wire Line
	950  6750 1900 6750
$Comp
L CD4021B U9
U 1 1
P 2050 2500
F 0 "U9" H 2050 3100 60  0000 C CNN
F 1 "CD4021B" H 2050 1750 60  0000 C CNN
F 2 "~" H 2050 2500 60  0000 C CNN
F 3 "~" H 2050 2500 60  0000 C CNN
	1    2050 2500
	1    0    0    -1  
$EndComp
$Comp
L CONN_8 P1
U 1 1
P 2000 800
F 0 "P1" V 1950 800 60  0000 C CNN
F 1 "Keypad" V 2050 800 60  0000 C CNN
F 2 "" H 2000 800 60  0000 C CNN
F 3 "" H 2000 800 60  0000 C CNN
	1    2000 800 
	0    -1   -1   0   
$EndComp
$Comp
L +5V #PWR1
U 1 1
P 1050 1050
F 0 "#PWR1" H 1050 1140 20  0001 C CNN
F 1 "+5V" H 1050 1140 30  0000 C CNN
F 2 "" H 1050 1050 60  0000 C CNN
F 3 "" H 1050 1050 60  0000 C CNN
	1    1050 1050
	1    0    0    -1  
$EndComp
$Comp
L +5V #PWR3
U 1 1
P 3050 1250
F 0 "#PWR3" H 3050 1340 20  0001 C CNN
F 1 "+5V" H 3050 1340 30  0000 C CNN
F 2 "" H 3050 1250 60  0000 C CNN
F 3 "" H 3050 1250 60  0000 C CNN
	1    3050 1250
	0    1    1    0   
$EndComp
Connection ~ 2350 1250
$Comp
L R R14
U 1 1
P 2600 1250
F 0 "R14" V 2680 1250 40  0000 C CNN
F 1 "10K" V 2607 1251 40  0000 C CNN
F 2 "~" V 2530 1250 30  0000 C CNN
F 3 "~" H 2600 1250 30  0000 C CNN
	1    2600 1250
	0    -1   -1   0   
$EndComp
Wire Wire Line
	3050 1250 2850 1250
$Comp
L R R15
U 1 1
P 2750 1400
F 0 "R15" V 2830 1400 40  0000 C CNN
F 1 "10K" V 2757 1401 40  0000 C CNN
F 2 "~" V 2680 1400 30  0000 C CNN
F 3 "~" H 2750 1400 30  0000 C CNN
	1    2750 1400
	0    -1   -1   0   
$EndComp
$Comp
L R R16
U 1 1
P 2750 1550
F 0 "R16" V 2830 1550 40  0000 C CNN
F 1 "10K" V 2757 1551 40  0000 C CNN
F 2 "~" V 2680 1550 30  0000 C CNN
F 3 "~" H 2750 1550 30  0000 C CNN
	1    2750 1550
	0    -1   -1   0   
$EndComp
$Comp
L R R17
U 1 1
P 2750 1700
F 0 "R17" V 2830 1700 40  0000 C CNN
F 1 "10K" V 2757 1701 40  0000 C CNN
F 2 "~" V 2680 1700 30  0000 C CNN
F 3 "~" H 2750 1700 30  0000 C CNN
	1    2750 1700
	0    -1   -1   0   
$EndComp
Wire Wire Line
	3050 2050 2750 2050
Wire Wire Line
	3050 1250 3050 2050
Wire Wire Line
	3000 1400 3050 1400
Connection ~ 3050 1400
Wire Wire Line
	3000 1550 3050 1550
Connection ~ 3050 1550
Wire Wire Line
	3000 1700 3050 1700
Connection ~ 3050 1700
Wire Wire Line
	2750 2200 2800 2200
Wire Wire Line
	2800 2200 2800 1900
Wire Wire Line
	2800 1900 2250 1900
Wire Wire Line
	2250 1900 2250 1150
Wire Wire Line
	2500 1400 2250 1400
Connection ~ 2250 1400
Wire Wire Line
	2350 1150 2350 1250
Wire Wire Line
	2750 2350 2850 2350
Wire Wire Line
	2850 2350 2850 1850
Wire Wire Line
	2850 1850 2150 1850
Wire Wire Line
	2150 1850 2150 1150
Wire Wire Line
	2500 1550 2150 1550
Connection ~ 2150 1550
Wire Wire Line
	2750 2500 2900 2500
Wire Wire Line
	2900 2500 2900 1800
Wire Wire Line
	2900 1800 2050 1800
Wire Wire Line
	2050 1800 2050 1150
Wire Wire Line
	2500 1700 2050 1700
Connection ~ 2050 1700
NoConn ~ 2750 2650
NoConn ~ 1300 2200
Wire Wire Line
	1300 2500 1250 2500
Wire Wire Line
	1250 2500 1250 1850
Wire Wire Line
	1250 1850 1950 1850
Wire Wire Line
	1950 1850 1950 1150
Wire Wire Line
	1300 2650 1200 2650
Wire Wire Line
	1200 2650 1200 1800
Wire Wire Line
	1200 1800 1850 1800
Wire Wire Line
	1850 1800 1850 1150
Wire Wire Line
	1300 2800 1150 2800
Wire Wire Line
	1150 2800 1150 1750
Wire Wire Line
	1150 1750 1750 1750
Wire Wire Line
	1750 1750 1750 1150
Wire Wire Line
	1300 2950 1100 2950
Wire Wire Line
	1100 2950 1100 1700
Wire Wire Line
	1100 1700 1650 1700
Wire Wire Line
	1650 1700 1650 1150
$Comp
L GND #PWR2
U 1 1
P 1300 3100
F 0 "#PWR2" H 1300 3100 30  0001 C CNN
F 1 "GND" H 1300 3030 30  0001 C CNN
F 2 "" H 1300 3100 60  0000 C CNN
F 3 "" H 1300 3100 60  0000 C CNN
	1    1300 3100
	0    1    1    0   
$EndComp
$Comp
L R R11
U 1 1
P 1300 1150
F 0 "R11" V 1380 1150 40  0000 C CNN
F 1 "10K" V 1307 1151 40  0000 C CNN
F 2 "~" V 1230 1150 30  0000 C CNN
F 3 "~" H 1300 1150 30  0000 C CNN
	1    1300 1150
	0    -1   -1   0   
$EndComp
Wire Wire Line
	1300 2050 1300 1900
Wire Wire Line
	1300 1900 2000 1900
Wire Wire Line
	2000 1900 2000 1250
Wire Wire Line
	2000 1250 2350 1250
$Comp
L R R12
U 1 1
P 1300 1300
F 0 "R12" V 1380 1300 40  0000 C CNN
F 1 "10K" V 1307 1301 40  0000 C CNN
F 2 "~" V 1230 1300 30  0000 C CNN
F 3 "~" H 1300 1300 30  0000 C CNN
	1    1300 1300
	0    -1   -1   0   
$EndComp
$Comp
L R R13
U 1 1
P 1300 1450
F 0 "R13" V 1380 1450 40  0000 C CNN
F 1 "10K" V 1307 1451 40  0000 C CNN
F 2 "~" V 1230 1450 30  0000 C CNN
F 3 "~" H 1300 1450 30  0000 C CNN
	1    1300 1450
	0    -1   -1   0   
$EndComp
Wire Wire Line
	1050 1050 1050 1600
Connection ~ 1050 1300
Connection ~ 1050 1150
Text GLabel 1000 2350 0    60   Input ~ 0
K-SER
Wire Wire Line
	1000 2350 1300 2350
Text GLabel 2850 2950 2    60   Input ~ 0
K-SRCLK
Text GLabel 2850 3100 2    60   Input ~ 0
K-RCLK
Wire Wire Line
	2850 2950 2750 2950
Wire Wire Line
	2850 3100 2750 3100
$Comp
L CONN_2 P3
U 1 1
P 8350 6800
F 0 "P3" V 8300 6800 40  0000 C CNN
F 1 "+5V" V 8400 6800 40  0000 C CNN
F 2 "" H 8350 6800 60  0000 C CNN
F 3 "" H 8350 6800 60  0000 C CNN
	1    8350 6800
	1    0    0    -1  
$EndComp
$Comp
L GND #PWR22
U 1 1
P 8000 6900
F 0 "#PWR22" H 8000 6900 30  0001 C CNN
F 1 "GND" H 8000 6830 30  0001 C CNN
F 2 "" H 8000 6900 60  0000 C CNN
F 3 "" H 8000 6900 60  0000 C CNN
	1    8000 6900
	0    1    1    0   
$EndComp
$Comp
L +5V #PWR21
U 1 1
P 8000 6700
F 0 "#PWR21" H 8000 6790 20  0001 C CNN
F 1 "+5V" H 8000 6790 30  0000 C CNN
F 2 "" H 8000 6700 60  0000 C CNN
F 3 "" H 8000 6700 60  0000 C CNN
	1    8000 6700
	0    -1   -1   0   
$EndComp
NoConn ~ 2750 2800
NoConn ~ 3800 6250
NoConn ~ 3800 6150
NoConn ~ 3800 6050
NoConn ~ 3800 6650
NoConn ~ 1900 6850
NoConn ~ 3800 6850
NoConn ~ 3800 6950
NoConn ~ 1900 6950
NoConn ~ 1900 7050
NoConn ~ 1900 7150
NoConn ~ 1900 7250
NoConn ~ 1900 7350
NoConn ~ 1900 7450
$Comp
L R R18
U 1 1
P 1300 1600
F 0 "R18" V 1380 1600 40  0000 C CNN
F 1 "10K" V 1307 1601 40  0000 C CNN
F 2 "~" V 1230 1600 30  0000 C CNN
F 3 "~" H 1300 1600 30  0000 C CNN
	1    1300 1600
	0    -1   -1   0   
$EndComp
Connection ~ 1050 1450
Wire Wire Line
	1650 1150 1550 1150
Wire Wire Line
	1550 1300 1750 1300
Connection ~ 1750 1300
Wire Wire Line
	1550 1450 1850 1450
Connection ~ 1850 1450
Wire Wire Line
	1550 1600 1950 1600
Connection ~ 1950 1600
$Comp
L CONN_4 P9
U 1 1
P 7650 6750
F 0 "P9" V 7600 6750 50  0000 C CNN
F 1 "pr28v" V 7700 6750 50  0000 C CNN
F 2 "" H 7650 6750 60  0000 C CNN
F 3 "" H 7650 6750 60  0000 C CNN
	1    7650 6750
	1    0    0    -1  
$EndComp
$Comp
L +5V #PWR16
U 1 1
P 7300 6600
F 0 "#PWR16" H 7300 6690 20  0001 C CNN
F 1 "+5V" H 7300 6690 30  0000 C CNN
F 2 "" H 7300 6600 60  0000 C CNN
F 3 "" H 7300 6600 60  0000 C CNN
	1    7300 6600
	0    -1   -1   0   
$EndComp
$Comp
L GND #PWR19
U 1 1
P 7300 6900
F 0 "#PWR19" H 7300 6900 30  0001 C CNN
F 1 "GND" H 7300 6830 30  0001 C CNN
F 2 "" H 7300 6900 60  0000 C CNN
F 3 "" H 7300 6900 60  0000 C CNN
	1    7300 6900
	0    1    1    0   
$EndComp
$Comp
L GND #PWR18
U 1 1
P 7300 6800
F 0 "#PWR18" H 7300 6800 30  0001 C CNN
F 1 "GND" H 7300 6730 30  0001 C CNN
F 2 "" H 7300 6800 60  0000 C CNN
F 3 "" H 7300 6800 60  0000 C CNN
	1    7300 6800
	0    1    1    0   
$EndComp
$Comp
L +24V #PWR17
U 1 1
P 7300 6700
F 0 "#PWR17" H 7300 6650 20  0001 C CNN
F 1 "+24V" H 7300 6800 30  0000 C CNN
F 2 "" H 7300 6700 60  0000 C CNN
F 3 "" H 7300 6700 60  0000 C CNN
	1    7300 6700
	0    -1   -1   0   
$EndComp
$EndSCHEMATC
